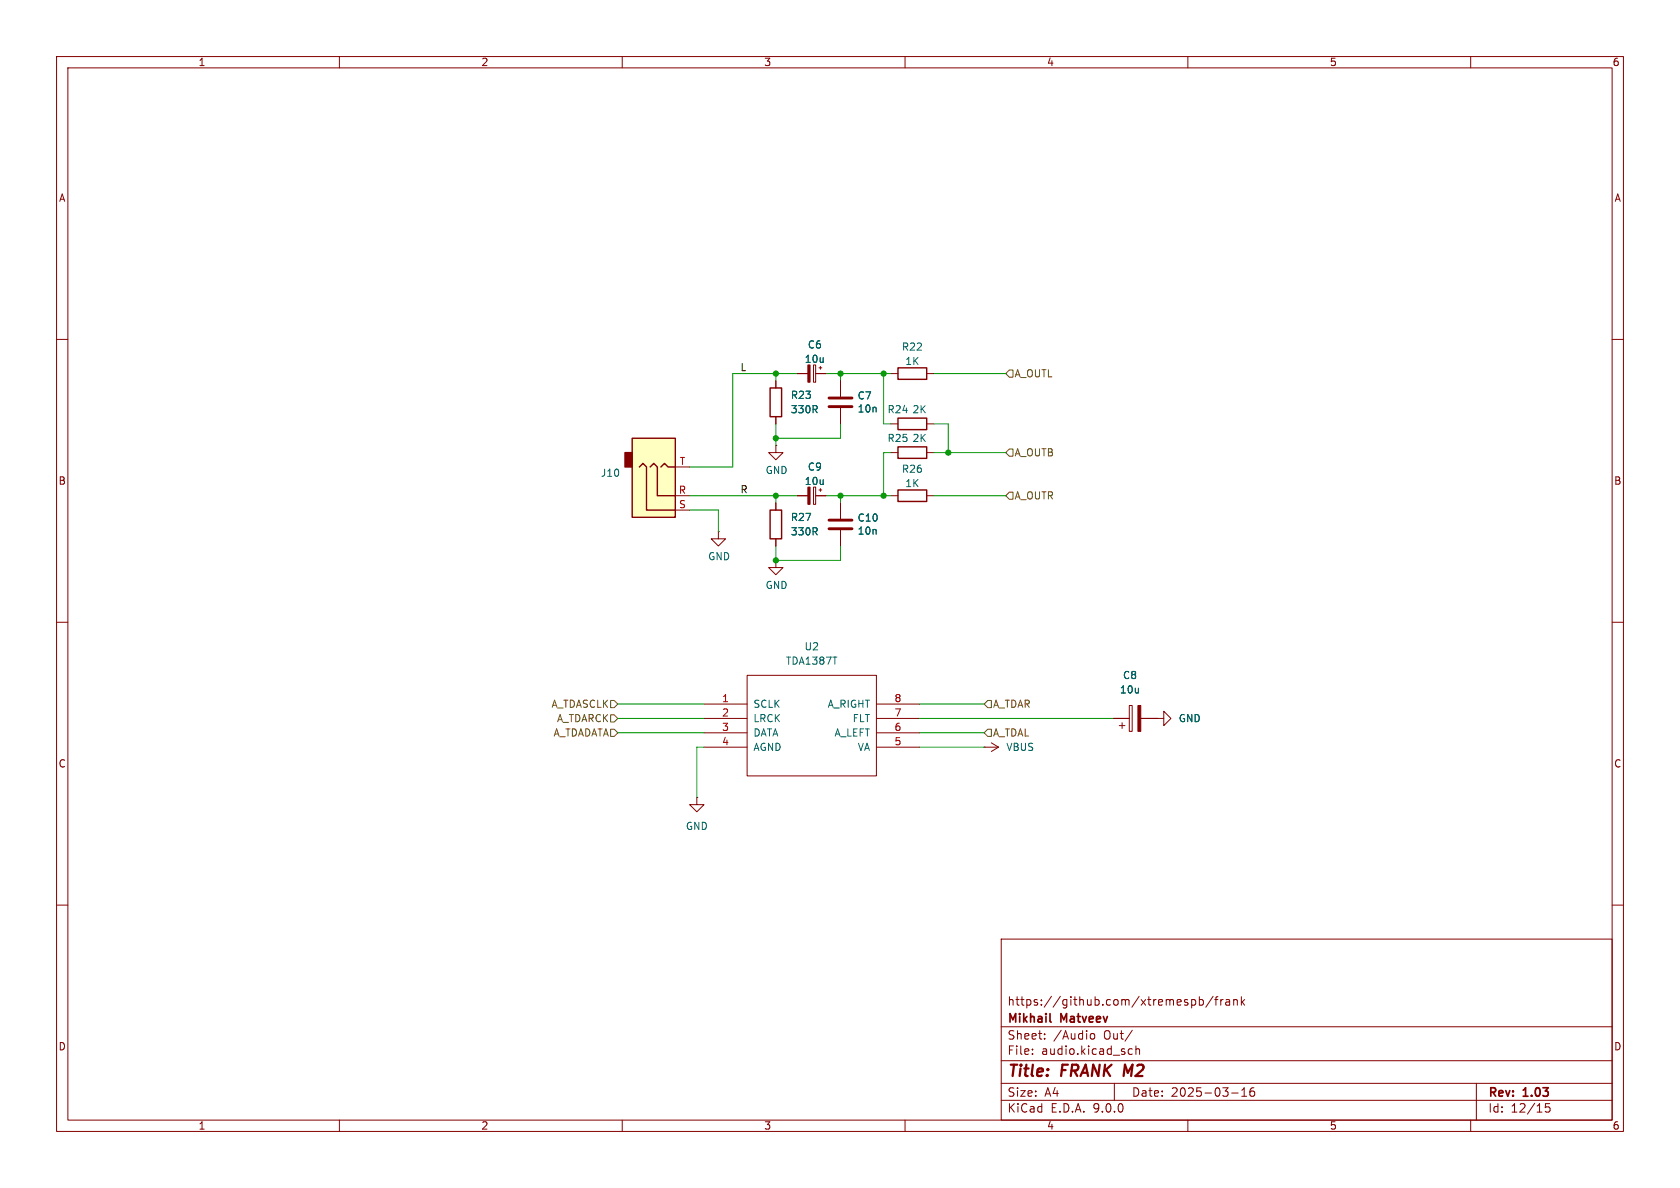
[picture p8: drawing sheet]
<svg xmlns="http://www.w3.org/2000/svg" width="297mm" height="210mm" viewBox="0 0 297 210" stroke-linecap="round" stroke-linejoin="round" font-family="sans-serif">
<g fill="none" stroke="#840000" stroke-width=".18">
<path d="M10 10h277v190h-277zM12 12h273v186h-273zM60 10v2M110 10v2M160 10v2M210 10v2M260 10v2M10 60h2M148.6 67.3v2.8M148.6 72.1v2.8M157.5 66h1.2M157.5 74.9h1.2"/>
<path d="M163.8 66h1.3M163.8 74.9h1.3M285 60h2M157.5 80h1.2M163.8 80h1.3M10 110h2M285 110h2M196.8 127h2.8M197.9 128.3h1M198.4 127.8v1M199.6 124.7h.6v4.6h-.6zM201.7 127h2.8"/>
<path d="M10 160h2M177 166h108v32h-108zM210.7 176.8l.4-.1 .3 .3v.4l-.2 .2h-.5M212 176.8l.5-.1 .2 .3v.4l-.1 .2h-.6M212 176.2v1.5M214.5 176.1l-1.3 2M214.7 176.7h.6M215.3 176.2l-.3 .2v1.3M215.8 176.7v1M216.2 176.7l-.2 .1-.2 .2M216.7 176.8h.6l.1 .9M217.4 177.1h-.5a.29 .29 0 0 0-.2 .3 .29 .29 0 0 0 .2 .3l.5-.1"/>
<path d="M218.1 176.8l.2-.1 .4 .1v.9M218.1 176.7v1M219.5 176.2v1.5M219.6 177.1l.4 .6M220 176.7l-.5 .6M285 160h2M60 198v2M110 198v2M160 198v2M177 194.5h108M177 191.5h108M177 187.5h108"/>
<path d="M177 181.5h108M182.5 186.3v.1M182.5 185.5v.1M184.7 183.6v.1M184.7 182.8v.1M192.7 183l.3-.3 .4 .1 .1 .2v.4l-.1 .2-.4 .1-.3-.3M197 191.5v3M199.6 186.3h.6M199.6 185.5h.6M200.2 182.1l-1.3 2M200.8 185.5l.2-.1 .4 .1 .1 .9M200.8 184.9v1.5"/>
<path d="M210 198v2M217.7 193.2h1.2M219.5 193.8h.9M219.5 192.7l.5-.4v1.5M221.7 192.3a.59 .59 0 0 0-.7 .6v.6l.1 .2 .4 .1 .2-.1 .1-.5-.1-.3h-.5l-.2 .3M260 198v2M261 191.5v6.5M274 195.1h-.8v.7l.2-.1h.5l.1 .3v.5l-.3 .1-.5-.1"/>
</g>
<path d="M185.6 180.5l.2 .2" fill="none" stroke="#840000" stroke-width=".3"/>
<path d="M158.7 79h5.1v2h-5.1zM158.7 65h5.1v2.1h-5.1zM158.7 73.9h5.1v2h-5.1z" fill="none" stroke="#840000" stroke-width=".25"/>
<path d="M146.6 70.4h4M146.6 71.9h4" fill="none" stroke="#840000" stroke-width=".51"/>
<path d="M201.2 124.7h.5v4.6h-.5z" fill="#840000" stroke="#840000" stroke-width=".18"/>
<path d="M111.8 77.5h7.6v13.9h-7.6z" fill="#ffffc2"/>
<path d="M110.5 80h1.3v2.6h-1.3z" fill="#840000" stroke="#840000" stroke-width=".25"/>
<path d="M111.8 77.5h7.6v13.9h-7.6zM136.1 68.6h2.1v5.1h-2.1zM113 82.6l.7-.7 .6 .7v7.6h5.1M114.9 82.6l.7-.7 .6 .7v5h3.2M116.8 82.6l.7-.7 .6 .7h1.3M136.1 90.2h2.1v5.1h-2.1zM158.7 86.6h5.1v2h-5.1z" fill="none" stroke="#840000" stroke-width=".25"/>
<g fill="none" stroke="#840000" stroke-width=".18">
<path d="M137.2 78.7v1.3h1.2l-1.2 1.3-1.3-1.3h1.3M137.2 78.7h.1M137.2 67.3v1.3M137.2 73.7v1.2M141 66h1.8M143.8 64.5h.4v3.1h-.4zM144.2 66h1.8M144.8 65h.5M145 64.8v.5M148.6 67.3v2.8M148.6 72.1v2.8M119.4 90.2h2.5"/>
<path d="M119.4 87.6h2.5M119.4 82.6h2.5M127 94v1.3h1.3l-1.3 1.2-1.3-1.2h1.3M127 94h.1M137.2 99.1v1.2h1.2l-1.2 1.3-1.3-1.3h1.3M137.2 99.1h.1M137.2 88.9v1.3M137.2 95.3v1.2M141 87.6h1.8M143.8 86.1h.4v3.1h-.4zM144.2 87.6h1.8M144.8 86.6h.5"/>
<path d="M145 86.4v.5M148.6 88.9v2.8M148.6 93.7v2.8M157.5 87.6h1.2M163.8 87.6h1.3M132.1 119.4h22.8v17.8h-22.8zM124.5 124.5h7.6M124.5 127h7.6M124.5 129.5h7.6M124.5 132.1h7.6M154.9 124.5h7.7M154.9 127h7.7"/>
<path d="M154.9 129.5h7.7M154.9 132.1h7.7M174 132.1h.1M174 132.1h2.5M175.3 131.3l1.2 .8M176.5 132.1l-1.2 .7M196.8 127h2.8M201.7 127h2.8M204.5 127h1.2v-1.3l1.3 1.3-1.3 1.3v-1.3M204.5 127h.1M123.2 141v1.2h1.3l-1.3 1.3-1.3-1.3h1.3M123.2 141h.1"/>
</g>
<path d="M146.6 91.9h4M146.6 93.5h4" fill="none" stroke="#840000" stroke-width=".51"/>
<g fill="#840000" stroke="#840000" stroke-width=".18">
<path d="M142.8 64.5h.4v3.1h-.4z"/>
<path d="M142.8 86.1h.4v3.1h-.4z"/>
</g>
<path d="M177.8 66l.6-.6h.7v1.3h-.7zM177.8 80l.6-.6h.7v1.2h-.7zM177.8 87.6l.6-.6h.7v1.3h-.7zM107.9 123.8h.7l.6 .7-.6 .6h-.7zM107.9 128.9h.7l.6 .6-.6 .7h-.7zM107.9 126.4h.7l.6 .6-.6 .6h-.7zM174.6 128.9h.7v1.3h-.7l-.6-.7zM174.6 123.8h.7v1.3h-.7l-.6-.6z" fill="none" stroke="#725600" stroke-width=".18"/>
<g fill="none" stroke="#009600" stroke-width=".18">
<path d="M137.2 66v1.3M137.2 74.9v3.8M141 66h-11.5v16.6h-7.6M146 66h11.5M148.6 66v1.3M148.6 74.9v2.6h-11.4M156.2 66v8.9h1.3M165.1 74.9h2.5v5.1M165.1 66h12.7M121.9 87.6h19.1M121.9 90.2h5.1v3.8M137.2 96.5v2.6h11.4v-2.6"/>
<path d="M137.2 87.6v1.3M146 87.6h11.5M148.6 87.6v1.3M157.5 80h-1.3v7.6M165.1 87.6h12.7M165.1 80h12.7M109.2 127h15.3M109.2 124.5h15.3M109.2 129.5h15.3M124.5 132.1h-1.3v8.9M162.6 127h34.2M162.6 124.5h11.4"/>
<path d="M162.6 129.5h11.4M162.6 132.1h11.4"/>
</g>
<g fill="#009600" stroke="#009600" stroke-width=".18">
<circle cx="148.6" cy="66" r=".46"/>
<circle cx="137.2" cy="66" r=".46"/>
<circle cx="148.6" cy="87.6" r=".46"/>
<circle cx="156.2" cy="87.6" r=".46"/>
<circle cx="167.6" cy="80" r=".46"/>
<circle cx="156.2" cy="66" r=".46"/>
<circle cx="137.2" cy="77.5" r=".46"/>
<circle cx="137.2" cy="87.6" r=".46"/>
<circle cx="137.2" cy="99.1" r=".46"/>
</g>
<g font-size="2.8" fill="#840000">
<text x="178" y="190.9">Title:</text>
<text x="187.7" y="190.9">FRANK M2</text>
</g>
<g font-size="2.1" fill="#840000">
<text x="178" y="178">https://github.com/xtremespb/frank</text>
<text x="178" y="184">Sheet:</text>
<text x="178" y="181.2">Mikhail</text>
<text x="186.2" y="184">/Audio</text>
<text x="187.6" y="181.2">Matveev</text>
<text x="195.2" y="184">Out/</text>
<text x="178" y="186.7">File:</text>
<text x="184.1" y="186.7">audio.kicad_sch</text>
<text x="178" y="196.9">KiCad</text>
<text x="178" y="194.1">Size:</text>
<text x="184.7" y="194.1">A4</text>
<text x="185.7" y="196.9">E.D.A.</text>
<text x="193.3" y="196.9">9.0.0</text>
<text x="200" y="194.1">Date:</text>
<text x="207" y="194.1">2025-03-16</text>
<text x="263" y="194.3">Rev:</text>
<text x="263" y="196.9">Id:</text>
<text x="267.1" y="196.9">12/15</text>
<text x="269.4" y="194.3">1.03</text>
</g>
<g font-size="1.8" fill="#840000">
<text x="35" y="11.9">1</text>
<text x="85" y="11.9">2</text>
<text x="135" y="11.9">3</text>
<text x="185" y="11.9">4</text>
<text x="235" y="11.9">5</text>
<text x="285" y="11.9">6</text>
<text x="10.3" y="35.9">A</text>
<text x="285.3" y="35.9">A</text>
<text x="10.3" y="85.9">B</text>
<text x="285.3" y="85.9">B</text>
<text x="10.3" y="135.9">C</text>
<text x="285.3" y="135.9">C</text>
<text x="10.3" y="185.9">D</text>
<text x="285.3" y="185.9">D</text>
<text x="35" y="199.9">1</text>
<text x="85" y="199.9">2</text>
<text x="135" y="199.9">3</text>
<text x="185" y="199.9">4</text>
<text x="235" y="199.9">5</text>
<text x="285" y="199.9">6</text>
</g>
<g font-size="1.8" fill="#0f0f0f">
<text x="130.8" y="65.7">L</text>
<text x="130.8" y="87.3">R</text>
</g>
<g font-size="1.8" fill="#006464">
<text x="142.2" y="64.3">10u</text>
<text x="142.7" y="61.8">C6</text>
<text x="159.3" y="62.2">R22</text>
<text x="159.9" y="64.7">1K</text>
<text x="139.7" y="70.7">R23</text>
<text x="151.5" y="70.8">C7</text>
<text x="139.7" y="73.3">330R</text>
<text x="151.5" y="73.1">10n</text>
<text x="156.8" y="73.3">R24</text>
<text x="161.2" y="73.3">2K</text>
<text x="135.3" y="84">GND</text>
<text x="142.7" y="83.4">C9</text>
<text x="156.8" y="78.3">R25</text>
<text x="159.3" y="83.8">R26</text>
<text x="161.2" y="78.3">2K</text>
<text x="106.1" y="84.5">J10</text>
<text x="142.2" y="85.9">10u</text>
<text x="159.9" y="86.3">1K</text>
<text x="139.7" y="94.8">330R</text>
<text x="139.7" y="92.3">R27</text>
<text x="151.5" y="92.4">C10</text>
<text x="151.5" y="94.7">10n</text>
<text x="125.1" y="99.2">GND</text>
<text x="135.3" y="104.3">GND</text>
<text x="138.8" y="117.7">TDA1387T</text>
<text x="142.1" y="115.2">U2</text>
<text x="133.1" y="125.3">SCLK</text>
<text x="146.2" y="125.3">A_RIGHT</text>
<text x="197.9" y="122.8">10u</text>
<text x="198.4" y="120.2">C8</text>
<text x="133.1" y="127.9">LRCK</text>
<text x="133.1" y="130.4">DATA</text>
<text x="147.4" y="130.4">A_LEFT</text>
<text x="150.6" y="127.9">FLT</text>
<text x="208.3" y="127.9">GND</text>
<text x="133.1" y="132.9">AGND</text>
<text x="151.5" y="132.9">VA</text>
<text x="177.8" y="132.9">VBUS</text>
<text x="121.2" y="146.9">GND</text>
</g>
<g font-size="1.8" fill="#725600">
<text x="179.3" y="66.9">A_OUTL</text>
<text x="179.3" y="80.9">A_OUTB</text>
<text x="179.3" y="88.5">A_OUTR</text>
<text x="97.4" y="125.3">A_TDASCLK</text>
<text x="175.5" y="125.3">A_TDAR</text>
<text x="97.8" y="130.4">A_TDADATA</text>
<text x="98.4" y="127.9">A_TDARCK</text>
<text x="175.5" y="130.4">A_TDAL</text>
</g>
<g font-size="1.8" fill="#a90000">
<text x="120.1" y="82.3">T</text>
<text x="119.9" y="87.4">R</text>
<text x="119.9" y="89.9">S</text>
<text x="127.6" y="124.2">1</text>
<text x="158" y="124.2">8</text>
<text x="127.6" y="126.7">2</text>
<text x="127.6" y="129.3">3</text>
<text x="127.6" y="131.8">4</text>
<text x="158" y="126.7">7</text>
<text x="158" y="129.3">6</text>
<text x="158" y="131.8">5</text>
</g>
</svg>
